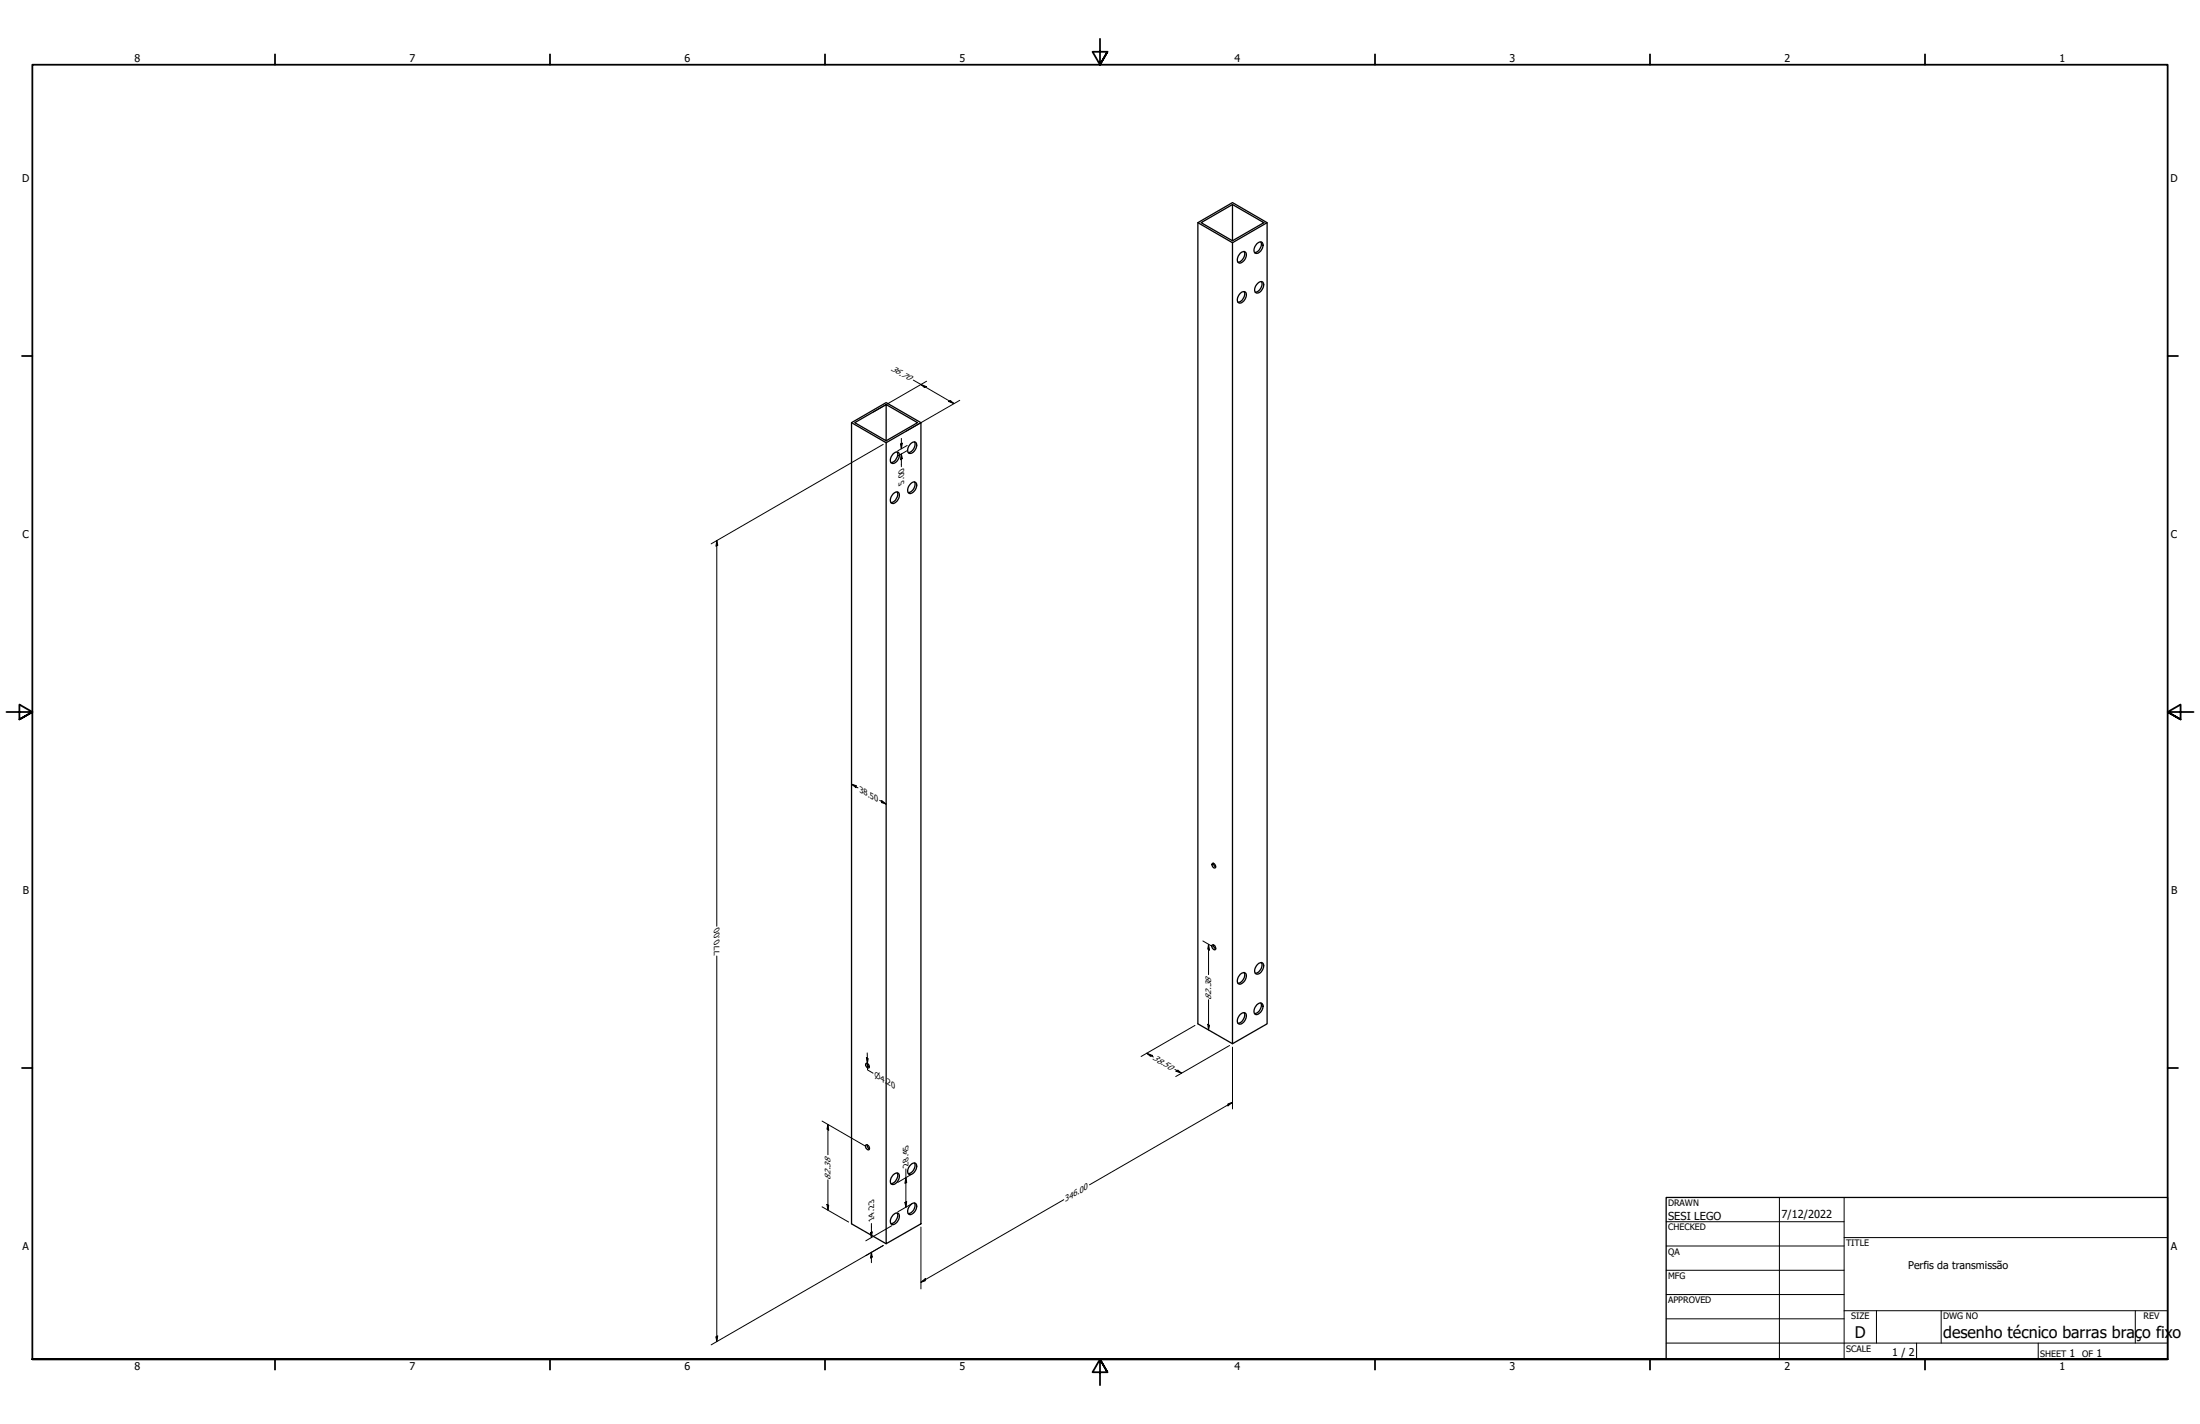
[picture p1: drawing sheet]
<svg xmlns="http://www.w3.org/2000/svg" width="864mm" height="559mm" viewBox="0 0 864 559" stroke-linecap="round" stroke-linejoin="round" font-family="sans-serif">
<g fill="none" stroke="#000" stroke-width=".51">
<path d="M470.2 87.4l13.6-7.9 13.6 7.9-13.6 7.8zM470.2 87.4v314.4l13.6 7.8 13.6-7.8v-314.4M471.5 87.4l12.3-7.1 12.3 7.1-12.3 7.1zM483.8 80.3v14.2M483.8 95.2v314.4M486.9 99.4a1.31 1.31 0 0 1 1.7-.6 1.31 1.31 0 0 1 .6 1.7 2.73 2.73 0 0 1-3.1 2.6l-.4-.8 .1-1.2zM488.4 98.7a3.3 3.3 0 0 1-2.4 4.2M493.4 95.6a1.31 1.31 0 0 1 1.8-.6 1.31 1.31 0 0 1 .5 1.8 2.73 2.73 0 0 1-3.1 2.5l-.3-1.4 .3-1.2zM494.9 94.9a3.4 3.4 0 0 1-2.4 4.2M486.9 115.1a1.31 1.31 0 0 1 1.7-.6 1.31 1.31 0 0 1 .6 1.8 2.62 2.62 0 0 1-3.1 2.4l-.4-.7 .1-1.2zM488.4 114.4a3.4 3.4 0 0 1-2.4 4.2M493.7 111.2a1.28 1.28 0 0 1 1.8-.7 1.28 1.28 0 0 1 .5 1.8 2.56 2.56 0 0 1-3.1 2.5l-.4-.8 .1-1.1z"/>
<path d="M495.2 110.5a3.2 3.2 0 0 1-2.4 4.2M347.9 158.8l12.3 7.1-12.3 7.1M334.3 165.9l13.6 7.8M335.5 165.9l12.4-7.1v14.2zM347.9 173.7l13.6-7.8v314.4l-13.6 7.8zM350.6 178.1a1.31 1.31 0 0 1 1.8-.7 1.31 1.31 0 0 1 .6 1.8 2.62 2.62 0 0 1-3.1 2.5l-.4-1.4 .4-1.2zM352.2 177.4a3.4 3.4 0 0 1-2.4 4.1M357.5 174.1a1.28 1.28 0 0 1 1.8-.6 1.28 1.28 0 0 1 .5 1.8 2.66 2.66 0 0 1-3.1 2.5l-.4-.8 .1-1.2zM359 173.4a3.2 3.2 0 0 1-2.4 4.2M361.5 165.9l-13.6-7.9-13.6 7.9v314.4l13.6 7.8M350.6 193.7a1.31 1.31 0 0 1 1.8-.6 1.31 1.31 0 0 1 .6 1.8 2.73 2.73 0 0 1-3.1 2.5l-.4-1.4 .4-1.2zM352.2 193a3.4 3.4 0 0 1-2.4 4.2"/>
<path d="M357.5 189.8a1.28 1.28 0 0 1 1.7-.6 1.28 1.28 0 0 1 .6 1.7 2.66 2.66 0 0 1-3.1 2.6l-.4-.8 .1-1.2zM359 189.1a3.2 3.2 0 0 1-2.4 4.2M475.8 339l.2-.2a1.09 1.09 0 0 1 1 .6 1.09 1.09 0 0 1-.2 1.2l-.8-.6zM476.4 338.8l.1 .7 .7 .7M475.9 370.8a1.2 1.2 0 0 1 1.1 .7 1.2 1.2 0 0 1-.1 1.2l-1-.6-.2-.8zM476.3 370.8l.1 .7 .9 .9M493.7 378.4a1.29 1.29 0 0 1 1.8-.6 1.29 1.29 0 0 1 .5 1.8 2.56 2.56 0 0 1-3.1 2.5l-.4-.8 .1-1.2zM495.2 377.8a3.2 3.2 0 0 1-2.4 4.1M486.9 398.1a1.31 1.31 0 0 1 1.7-.7 1.31 1.31 0 0 1 .6 1.8 2.62 2.62 0 0 1-3.1 2.5l-.4-.8 .1-1.2zM486.9 382.3a1.31 1.31 0 0 1 1.7-.6 1.31 1.31 0 0 1 .6 1.8 2.73 2.73 0 0 1-3.1 2.5l-.4-.7 .1-1.3zM488.4 397.4a3.4 3.4 0 0 1-2.4 4.2M488.4 381.6a3.3 3.3 0 0 1-2.4 4.2"/>
<path d="M493.4 394.3a1.31 1.31 0 0 1 1.7-.6 1.31 1.31 0 0 1 .6 1.7 2.73 2.73 0 0 1-3.1 2.6l-.3-.9 .1-1.1zM494.9 393.6a3.3 3.3 0 0 1-2.4 4.2M339.9 417.4l.1-.1a1.09 1.09 0 0 1 1.1 .6 1.09 1.09 0 0 1-.2 1.2l-.9-.6zM340.4 417.3l.2 .7 .6 .7M340 449.3a1.17 1.17 0 0 1 1.1 .6 1.17 1.17 0 0 1-.2 1.3l-.9-.6-.3-.8zM340.4 449.3l.1 .7 .8 .8M357.5 457.1a1.28 1.28 0 0 1 1.8-.7 1.28 1.28 0 0 1 .5 1.8 2.66 2.66 0 0 1-3.1 2.6l-.4-.9 .1-1.1zM359 456.4a3.2 3.2 0 0 1-2.4 4.2M350.6 476.7a1.31 1.31 0 0 1 1.8-.7 1.31 1.31 0 0 1 .6 1.8 2.73 2.73 0 0 1-3.1 2.6l-.4-1.4 .4-1.2zM350.6 461a1.31 1.31 0 0 1 1.8-.7 1.31 1.31 0 0 1 .6 1.9 2.62 2.62 0 0 1-3.1 2.4l-.4-1.3 .4-1.2zM352.2 476a3.4 3.4 0 0 1-2.4 4.2M352.2 460.3a3.4 3.4 0 0 1-2.4 4.2"/>
<path d="M357.5 472.8a1.28 1.28 0 0 1 1.7-.6 1.28 1.28 0 0 1 .6 1.7 2.66 2.66 0 0 1-3.1 2.5l-.4-.8 .1-1.1zM359 472.1a3.2 3.2 0 0 1-2.4 4.1"/>
</g>
<!-- layer: Border (ANSI) -->
<g fill="none" stroke="#000" stroke-width=".7">
<path d="M431.8 15.2v10.2l-2.9-5.1h5.8l-2.9 5.1 2.9-5.1M107.9 21.3v4.1M215.9 21.3v4.1M323.8 21.3v4.1M539.8 21.3v4.1M647.7 21.3v4.1M755.6 21.3v4.1M8.6 139.7h4.1M850.9 139.7h4.1M2.5 279.4h10.2l-5.1-2.9v5.8l5.1-2.9-5.1 2.9M861.1 279.4h-10.2l5.1-2.9v5.8l-5.1-2.9 5.1 2.9M8.6 419.1h4.1"/>
<path d="M850.9 419.1h4.1M12.7 533.4v-508h838.2v508h-838.2h838.2M107.9 533.4v4.1M215.9 533.4v4.1M323.8 533.4v4.1M434.7 538.5l-2.9-5.1 2.9 5.1h-5.8l2.9-5.1v10.2M539.8 533.4v4.1M647.7 533.4v4.1M755.6 533.4v4.1"/>
</g>
<!-- layer: Title (ANSI) -->
<g fill="none" stroke="#000" stroke-width=".39">
<path d="M654 479.4h69.9M698.5 469.9v63.5M723.9 469.9v63.5M654 488.9h69.9M654 498.5h69.9M723.9 485.6h127M654 508h69.9M654 517.5h69.9M723.9 514.3h127M736.6 514.3v12.7M762 514.3v12.7M838.2 514.3v12.7"/>
<path d="M654 527h196.9M752.3 527v6.4M800.1 527v6.4"/>
</g>
<path d="M654 469.9h196.9v63.5h-196.9z" fill="none" stroke="#000" stroke-width=".51"/>
<g fill="none" stroke="#000" stroke-width=".39">
<path d="M358.5 149.2l16 9.2M361.5 150.9l2.1 .8-.7 .4zM363.7 149.6l-20.9 12.1M372.4 157.5l.7-.3 1.4 1.2zM376.7 157.1l-20.9 12.1M346.7 174.4l-67.6 39M353.5 174.2l.7-.3-.4 2.2zM353.8 178.1l.4 1.9-.7 .4zM353.8 172v4.1M353.8 178.1v5M356.1 174.8l-3.7 2.1M356.1 176.8l-3.7 2.1"/>
<path d="M281.4 212.1l.3 1.8-.6 .5zM281.4 212.1v151.4M334.3 307.7l1.7 .6v.8zM334.3 307.7l2.5 1.5M345.3 314.1l2.6 1.4M346.1 314.1l1.8 1.4-1.8-.5zM281.4 375.2v151.3M472.2 369.3l3.2 1.8M474.4 370.6l.4 2.2-.7-.4zM474.4 370.6v11.9M474.4 392.3v11.9M340.1 415l.7 .4-.3 1.9z"/>
<path d="M340.4 413.2l.1 4.1M340.5 417.3l.1 2.6 2.1 1.2M340.5 417.3l.1 1.7M450.2 413.3l2.1 .8-.7 .4zM450.2 413.3l2.6 1.5M461.2 419.7l2.6 1.4M469.1 402.4l-21.2 12.2M474.1 402l.7 .3-.4 1.9zM482.7 410.3l-21.2 12.2M483.8 410.9v24.3M322.7 439.9l16.7 9.7M461.6 420.4l.7-.5 1.5 1.2z"/>
<path d="M482 433.2l1.8-.6-1.8 1.4zM483.8 432.6l-56.1 32.3M325 441.3l.3 2.2-.7-.4zM325 441.3v11.8M355.6 458.7v15.1M322.7 473.6l10.4 6M324.6 472.6l.7 .4-.3 1.9zM325 463v11.9M355.2 471.9l.7-.4-.3 2.3zM355.6 462.2l.3 1.8-.7 .4zM357.8 472.4l-5.4 3.2M357.8 460.8l-5.4 3.2"/>
<path d="M417.6 470.8l-56.1 32.4M339.9 492.8l6.8-4-67.6 38.9M341.7 483.8l.7-.4-.3 2.2zM342.1 491.4l.3 1.9-.7 .4zM342.1 480.1v5.5M342.1 491.4v4.1M350.1 480.9l-10.2 6M361.5 481.5v24.3M361.5 503.2l1.7-1.4v.8zM281.1 524.6l.6-.4-.3 2.3z"/>
</g>
<g fill="#000">
<path d="M361.5 150.9l2.1 .8-.7 .4z" fill-rule="evenodd"/>
<path d="M372.4 157.5l.7-.3 1.4 1.2z" fill-rule="evenodd"/>
<path d="M353.5 174.2l.7-.3-.4 2.2z" fill-rule="evenodd"/>
<path d="M353.8 178.1l.4 1.9-.7 .4z" fill-rule="evenodd"/>
<path d="M281.4 212.1l.3 1.8-.6 .5z" fill-rule="evenodd"/>
<path d="M334.3 307.7l1.7 .6v.8z" fill-rule="evenodd"/>
<path d="M346.1 314.1l1.8 1.4-1.8-.5z" fill-rule="evenodd"/>
<path d="M474.4 370.6l.4 2.2-.7-.4z" fill-rule="evenodd"/>
<path d="M340.1 415l.7 .4-.3 1.9z" fill-rule="evenodd"/>
<path d="M450.2 413.3l2.1 .8-.7 .4z" fill-rule="evenodd"/>
<path d="M474.1 402l.7 .3-.4 1.9z" fill-rule="evenodd"/>
<path d="M461.6 420.4l.7-.5 1.5 1.2z" fill-rule="evenodd"/>
<path d="M482 433.2l1.8-.6-1.8 1.4z" fill-rule="evenodd"/>
<path d="M325 441.3l.3 2.2-.7-.4z" fill-rule="evenodd"/>
<path d="M324.6 472.6l.7 .4-.3 1.9z" fill-rule="evenodd"/>
<path d="M355.2 471.9l.7-.4-.3 2.3z" fill-rule="evenodd"/>
<path d="M355.6 462.2l.3 1.8-.7 .4z" fill-rule="evenodd"/>
<path d="M341.7 483.8l.7-.4-.3 2.2z" fill-rule="evenodd"/>
<path d="M342.1 491.4l.3 1.9-.7 .4z" fill-rule="evenodd"/>
<path d="M361.5 503.2l1.7-1.4v.8z" fill-rule="evenodd"/>
<path d="M281.1 524.6l.6-.4-.3 2.3z" fill-rule="evenodd"/>
</g>
<g font-size="6.3">
<text x="728.1" y="524.9">D</text>
<text x="762.8" y="525">desenho técnico barras braço fixo</text>
</g>
<g font-size="4.3">
<text x="654.8" y="478.6">SESI LEGO</text>
<text x="699.3" y="478">7/12/2022</text>
</g>
<g font-size="4.2">
<text x="52.8" y="24.4">8</text>
<text x="160.8" y="24.4">7</text>
<text x="268.7" y="24.4">6</text>
<text x="376.7" y="24.4">5</text>
<text x="484.6" y="24.4">4</text>
<text x="592.6" y="24.4">3</text>
<text x="700.5" y="24.4">2</text>
<text x="808.5" y="24.4">1</text>
<text x="8.8" y="71.4">D</text>
<text x="852" y="71.4">D</text>
<text x="8.9" y="211.1">C</text>
<text x="852.2" y="211.1">C</text>
<text x="9" y="350.8">B</text>
<text x="852.2" y="350.8">B</text>
<text x="8.9" y="490.5">A</text>
<text x="852.2" y="490.5">A</text>
<text x="749" y="498.2">Perfis da transmissão</text>
<text x="742.8" y="532">1 / 2</text>
<text x="812.4" y="532.6">1</text>
<text x="823" y="532.6">1</text>
<text x="52.8" y="537.5">8</text>
<text x="160.8" y="537.5">7</text>
<text x="268.7" y="537.5">6</text>
<text x="376.7" y="537.5">5</text>
<text x="484.6" y="537.5">4</text>
<text x="592.6" y="537.5">3</text>
<text x="700.5" y="537.5">2</text>
<text x="808.5" y="537.5">1</text>
</g>
<g font-size="3.5">
<text x="654.8" y="473.2">DRAWN</text>
<text x="654.8" y="482.8">CHECKED</text>
<text x="724.7" y="488.9">TITLE</text>
<text x="654.8" y="492.3">QA</text>
<text x="654.8" y="501.8">MFG</text>
<text x="654.8" y="511.4">APPROVED</text>
<text x="726.7" y="517.7">SIZE</text>
<text x="762.8" y="517.7">DWG NO</text>
<text x="841.4" y="517.7">REV</text>
<text x="724.7" y="530.4">SCALE</text>
<text x="800.9" y="532.6">SHEET</text>
<text x="817.4" y="532.6">OF</text>
</g>
<g font-size="3.4">
<text x="349.5" y="145.2" transform="rotate(30 349.5 145.2)">36.70</text>
<text x="354.9" y="189.8" transform="rotate(-90 354.9 189.8)">5.00</text>
<text x="337.4" y="310.8" transform="rotate(30 337.4 310.8)">38.50</text>
<text x="282.4" y="373.8" transform="rotate(-90 282.4 373.8)">770.00</text>
<text x="475.5" y="392.2" transform="rotate(-90 475.5 392.2)">82.38</text>
<text x="452.2" y="415.7" transform="rotate(30 452.2 415.7)">38.50</text>
<text x="356.7" y="457.4" transform="rotate(-90 356.7 457.4)">28.45</text>
<text x="326.1" y="462.9" transform="rotate(-90 326.1 462.9)">82.38</text>
<text x="418.1" y="471.7" transform="rotate(-30 418.1 471.7)">346.00</text>
<text x="343.2" y="478.9" transform="rotate(-90 343.2 478.9)">14.23</text>
</g>
<text font-size="3.2" x="343.3" y="422.7" transform="rotate(30 343.3 422.7)">⌀4.20</text>
</svg>
